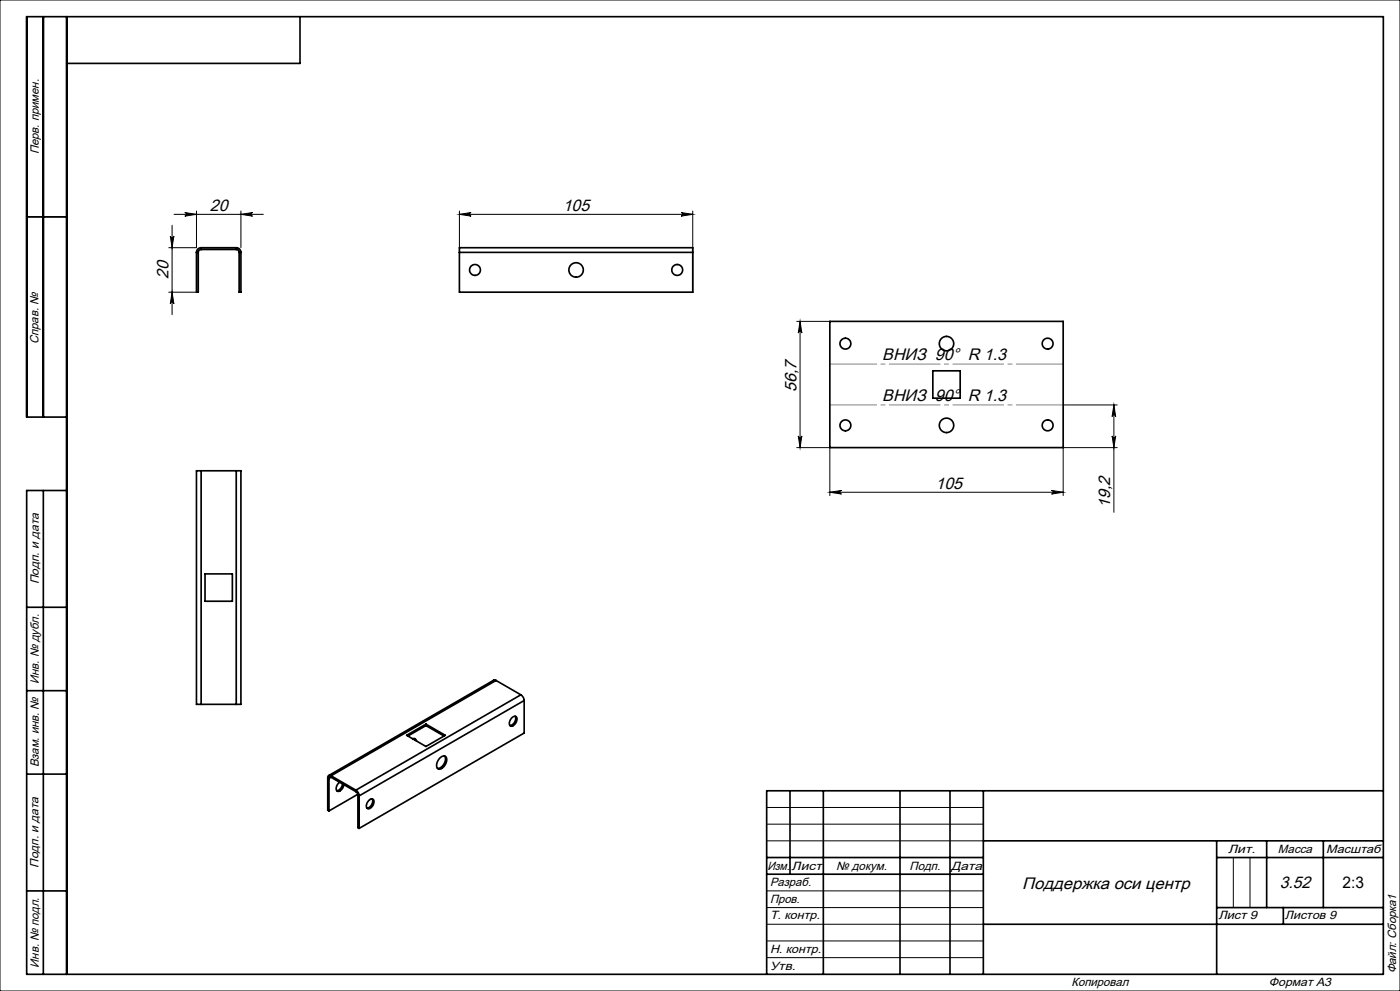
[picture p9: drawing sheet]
<svg xmlns="http://www.w3.org/2000/svg" width="420mm" height="297mm" viewBox="0 0 420 297" stroke-linecap="round" stroke-linejoin="round" font-family="sans-serif">
<g fill="none" stroke="#000" stroke-width=".3">
<path d="M0 0h420v297h-420zM8 65h12M51.1 70.7a.54 .54 0 0 0 .5 .6 .54 .54 0 0 0 .6-.6l-.6 3.5zM51.6 67.5v26.8M52.2 64.2h26.8M55.4 63.7l3.5 .5-3.5 .6a.54 .54 0 0 0 .6-.6 .54 .54 0 0 0-.6-.5zM58.9 63.2v11h-8.3M72.3 63.2v11M72.3 64.2l3.5-.5a.54 .54 0 0 0-.5 .5 .54 .54 0 0 0 .5 .6zM137.8 64.2h70M137.8 63.2v24.4M137.8 64.2l3.5-.5a.54 .54 0 0 0-.5 .5 .54 .54 0 0 0 .5 .6z"/>
<path d="M204.3 63.7l3.5 .5-3.5 .6a.54 .54 0 0 0 .5-.6 .54 .54 0 0 0-.5-.5zM207.8 63.2v24.4M50.6 87.6h8.3M51.6 87.6l.6 3.5a.54 .54 0 0 0-.6-.5 .54 .54 0 0 0-.5 .5zM239 96.3h9.9M240 96.3v37.8M240 96.3l.6 3.5a.54 .54 0 0 0-.6-.5 .54 .54 0 0 0-.5 .5zM239 134.1l10 .1v14.3M239.5 130.6a.54 .54 0 0 0 .5 .6 .54 .54 0 0 0 .6-.6l-.6 3.5zM319 121.4h16.2M333.6 130.6a.54 .54 0 0 0 .6 .6 .54 .54 0 0 0 .5-.6l-.5 3.5zM334.2 121.4v32.1"/>
<path d="M334.2 121.4l.5 3.5a.54 .54 0 0 0-.5-.6 .54 .54 0 0 0-.6 .6zM335.2 134.1l-16.2 .1v14.3M249 147.5l3.5-.5a.54 .54 0 0 0-.6 .5 .54 .54 0 0 0 .6 .6zM249 147.5h70M315.5 147l3.5 .5-3.5 .6a.54 .54 0 0 0 .5-.6 .54 .54 0 0 0-.5-.5zM230 242h65M230 247h65M230 252h65M370 257v15M375 257v15M230 267h65M230 272h65"/>
<path d="M230 277h65M230 282h65M230 287h65"/>
</g>
<g fill="none" stroke="#000" stroke-width=".5">
<path d="M13 5v120M20 5v287M90 5v14h-70M8 65h12M58.9 75.6v12h.6v-12M58.9 75.6h.6M60.3 74.2a1.4 1.4 0 0 0-1.4 1.4M60.3 74.8a.87 .87 0 0 0-.8 .8M60.3 74.8h10.6M60.3 74.2v.6M60.3 74.2h10.6M70.9 74.2a1.4 1.4 0 0 1 1.4 1.4"/>
<path d="M70.9 74.8a.87 .87 0 0 1 .8 .8M70.9 74.2v.6M71.7 75.6h.6M71.7 75.6v12h.6v-12M137.8 75.6v-1.4h70v1.4M137.8 75.6h70M137.8 75.6v12h70v-12M249 96.3h70v37.8h-70zM279.9 111.1h8.2v8.2h-8.2zM20 125h-12v-120h407v287h-407v-145h12M13 147v145M60.3 141.1h-1.4v70h1.4"/>
<path d="M60.3 141.1v70M60.3 141.1h10.6M70.9 141.1h1.4v70h-1.4M70.9 141.1v70M61.5 172h8.2v8.2h-8.2zM8 182h12M8 207h12M60.3 211.1h10.6M127.8 217v.5M127.8 217.5l5.4 3.1M127.8 217.5l-5.4 3.1M148.8 203.9h-.7l-49.5 28.5"/>
<path d="M148.8 203.9l-49.5 28.6M148.8 203.9l7.5 4.3M153.6 215.1a.83 .83 0 0 1 1.1-.4 .83 .83 0 0 1 .4 1.2 1.73 1.73 0 0 1-2 1.6 1.82 1.82 0 0 1 .5-2.4zM154.6 214.7a2.1 2.1 0 0 1-1.6 2.7M156.3 208.2a2.19 2.19 0 0 1 .9 1.7M156.3 208.2l-49.5 28.6M157.2 209.9l-49.4 28.6M157.2 209.9v9.8l-49.4 28.6M8 232h12M98.3 233.1l.4 .2M98.3 233.1v9.7l.4 .2M98.7 233.3v9.7"/>
<path d="M99.3 232.5a.6 .6 0 0 0-.7-.1 .6 .6 0 0 0-.3 .7M99.3 232.9a.37 .37 0 0 0-.4 0 .37 .37 0 0 0-.2 .4M99.3 232.5l7.5 4.3M99.3 232.9l7.5 4.3M99.3 232.5v.4M99.3 232.9l-.6 .4M101.9 234.4a1.81 1.81 0 0 0-.6 2.8 2.06 2.06 0 0 0 1.8-2M102.8 234.9a2.19 2.19 0 0 1-1.8 2.1M106.8 236.8a2.19 2.19 0 0 1 1 1.7M106.8 237.2l.6 1.1M106.8 236.8v.4M107.3 238.1l-8.6 4.9"/>
<path d="M107.4 238.3l.4 .2M107.4 238.3v9.7l.4 .3M107.8 238.5v9.8M110.6 240a.89 .89 0 0 1 1.2-.5 .89 .89 0 0 1 .3 1.3 1.55 1.55 0 0 1-2 1.4 1.93 1.93 0 0 1 .5-2.2zM111.7 239.4a2.1 2.1 0 0 1-1.6 2.8M122 220.4l5.8-3.4 5.8 3.4-5.8 3.3zM123.8 221.4h.7l.4 .7M124.3 221.4l.3 .5M131.9 227.2a1.12 1.12 0 0 1 1.6-.6 1.12 1.12 0 0 1 .5 1.6 2.54 2.54 0 0 1-2.5 2.2 2.2 2.2 0 0 1 .4-3.2zM133.4 226.6a2.72 2.72 0 0 1-2.2 3.7M237 237v25M247 237v55"/>
<path d="M270 237v55M285 237v55M295 237v55M415 237h-185v55M230 257h65M295 252h120M365 252v40M365 257h50M380 252v20M397 252v20M8 267h12M230 262h65"/>
<path d="M295 277h120M365 272h50M385 272v5"/>
<circle cx="142.5" cy="80.9" r="1.63"/>
<circle cx="172.8" cy="80.9" r="2.17"/>
<circle cx="203.2" cy="80.9" r="1.63"/>
<circle cx="253.6" cy="103" r="1.63"/>
<circle cx="284" cy="103" r="2.17"/>
<circle cx="314.3" cy="103" r="1.63"/>
<circle cx="253.6" cy="127.5" r="1.63"/>
<circle cx="284" cy="127.5" r="2.17"/>
<circle cx="314.3" cy="127.5" r="1.63"/>
</g>
<path d="M249 109.1h70M319 121.4h-70" fill="none" stroke="#808080" stroke-width=".3" stroke-dasharray="15.2 1.3 1.3 1.3" stroke-dashoffset="1.2"/>
<g fill="#000">
<path d="M51.1 70.7a.54 .54 0 0 0 .5 .6 .54 .54 0 0 0 .6-.6l-.6 3.5zM51.6 87.6l.6 3.5a.54 .54 0 0 0-.6-.5 .54 .54 0 0 0-.5 .5zM334.2 121.4l.5 3.5a.54 .54 0 0 0-.5-.6 .54 .54 0 0 0-.6 .6zM333.6 130.6a.54 .54 0 0 0 .6 .6 .54 .54 0 0 0 .5-.6l-.5 3.5z"/>
<path d="M72.3 64.2l3.5-.5a.54 .54 0 0 0-.5 .5 .54 .54 0 0 0 .5 .6zM55.4 63.7l3.5 .5-3.5 .6a.54 .54 0 0 0 .6-.6 .54 .54 0 0 0-.6-.5zM315.5 147l3.5 .5-3.5 .6a.54 .54 0 0 0 .5-.6 .54 .54 0 0 0-.5-.5zM249 147.5l3.5-.5a.54 .54 0 0 0-.6 .5 .54 .54 0 0 0 .6 .6z"/>
<path d="M137.8 64.2l3.5-.5a.54 .54 0 0 0-.5 .5 .54 .54 0 0 0 .5 .6zM204.3 63.7l3.5 .5-3.5 .6a.54 .54 0 0 0 .5-.6 .54 .54 0 0 0-.5-.5z"/>
<path d="M239.5 130.6a.54 .54 0 0 0 .5 .6 .54 .54 0 0 0 .6-.6l-.6 3.5zM240 96.3l.6 3.5a.54 .54 0 0 0-.6-.5 .54 .54 0 0 0-.5 .5z"/>
</g>
<g font-size="5">
<text x="62.9" y="63.2">20</text>
<text x="168.8" y="63.2">105</text>
<text x="50.5" y="83.6" transform="rotate(-90 50.5 83.6)">20</text>
<text x="264.7" y="108">ВНИЗ 90° R 1.3</text>
<text x="238.9" y="117.5" transform="rotate(-90 238.9 117.5)">56,7</text>
<text x="264.7" y="120.2">ВНИЗ 90° R 1.3</text>
<text x="280.6" y="146.4">105</text>
<text x="333.1" y="152.2" transform="rotate(-90 333.1 152.2)">19,2</text>
<text x="306.7" y="266.4">Поддержка оси центр</text>
<text x="383.9" y="266.1">3.52</text>
</g>
<text font-size="4.8" x="402.8" y="266.1">2:3</text>
<g font-size="3.6">
<text x="11.6" y="46.3" transform="rotate(-90 11.6 46.3)">Перв. примен.</text>
<text x="11.6" y="103.2" transform="rotate(-90 11.6 103.2)">Справ. №</text>
<text x="11.6" y="175.1" transform="rotate(-90 11.6 175.1)">Подп. и дата</text>
<text x="11.6" y="205" transform="rotate(-90 11.6 205)">Инв. № дубл.</text>
<text x="11.6" y="230" transform="rotate(-90 11.6 230)">Взам. инв. №</text>
<text x="368.4" y="255.6">Лит.</text>
<text x="383.4" y="255.6">Масса</text>
<text x="397.8" y="255.6">Масштаб</text>
<text x="11.6" y="260.1" transform="rotate(-90 11.6 260.1)">Подп. и дата</text>
<text x="230.2" y="260.6">Изм.</text>
<text x="237.5" y="260.6">Лист</text>
<text x="250.9" y="260.6">№ докум.</text>
<text x="272.9" y="260.6">Подп.</text>
<text x="285.4" y="260.6">Дата</text>
<text x="231" y="265.6">Разраб.</text>
<text x="231" y="275.6">Т. контр.</text>
<text x="231" y="270.6">Пров.</text>
<text x="365.5" y="275.6">Лист 9</text>
<text x="385.5" y="275.6">Листов 9</text>
<text x="231" y="285.6">Н. контр.</text>
<text x="11.6" y="290" transform="rotate(-90 11.6 290)">Инв. № подл.</text>
<text x="231" y="290.6">Утв.</text>
<text x="418.8" y="291.7" transform="rotate(-90 418.8 291.7)">Файл: Сборка1</text>
<text x="321.5" y="295.6">Копировал</text>
<text x="380.7" y="295.6">Формат А3</text>
</g>
</svg>
